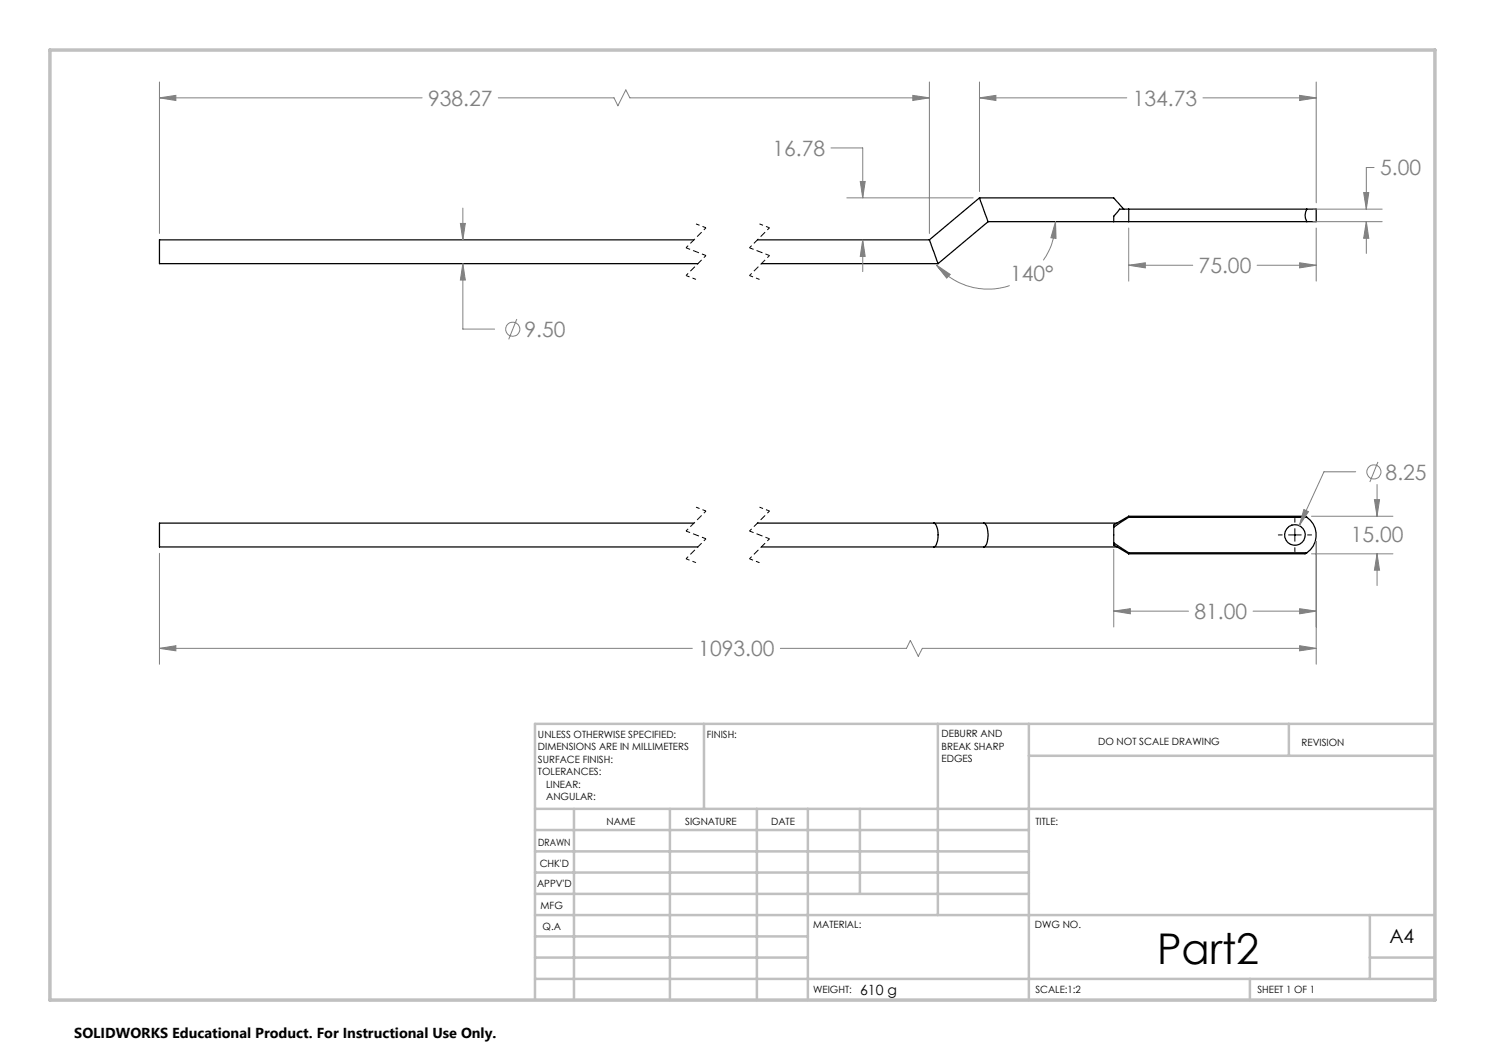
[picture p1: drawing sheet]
<svg xmlns="http://www.w3.org/2000/svg" width="297mm" height="210mm" viewBox="0 0 297 210" stroke-linecap="round" stroke-linejoin="round" font-family="sans-serif">
<g fill="none" stroke="#000" stroke-width=".25">
<path d="M195.9 39.6l1.7 4.7M195.9 39.6h26.8l2.1 2.2M195.9 39.6l-10 8.4M138.8 48h-106.9v4.7h107.7M151.5 48h34.4M152.3 52.7h35.3M185.9 48l1.7 4.7M197.6 44.3l-10 8.4M197.6 44.3h25.1M222.7 44.3h3M225.7 41.8v2.5M225.7 44.3h35.7"/>
<path d="M261.4 41.8h-37.5l-1.2 1.4v1.1M261.4 41.8h1.8v2.5h-1.8M261.4 41.8a2.4 2.4 0 0 0 0 2.5M138.8 104.6h-106.9v4.8h107.7M151.5 104.6h71.9M152.3 109.4h71.1M186.8 104.6a2.3 2.3 0 0 1 .8 2.4 2.61 2.61 0 0 1-.8 2.4M196.7 104.6a1.94 1.94 0 0 1 .9 2 3.6 3.6 0 0 1-.7 2.8h-.2M222.7 108.6l3 2M222.7 108.6v.4l3 1.8M222.7 105.4v3.2M225.7 103.5l-3 1.9"/>
<path d="M225.7 110.6v.2M225.7 103.2v.3M225.7 103.2l-2.8 1.7-.2 .1v.4M225.7 103.2h35.3l.4 .3M225.7 103.5h35.7M225.7 110.6h35.7M261.4 103.5a4.3 4.3 0 0 1 0 7.1M261.4 110.6l-.4 .2h-35.3"/>
<circle cx="259" cy="107" r="2.07"/>
</g>
<g fill="none" stroke="#808080" stroke-width=".2">
<path d="M31.9 19.6l3.3-.5v1zM31.9 16.4v30.3M31.9 19.6h52.5M99.7 19.6h23.1l.8 1.6 1.6-3.2 .8 1.6h59.9M182.6 19.1l3.3 .5-3.3 .5zM185.9 16.4v30.3M195.9 19.6l3.3-.5v1zM195.9 19.6h29.5M195.9 16.4v21.9M240.6 19.6h22.6M259.9 19.1l3.3 .5-3.3 .5zM263.2 16.4v24.2"/>
<path d="M166.2 29.6h6.3v10M169.4 39.6h25.2M172 36.3h1l-.5 3.3zM272.7 38.5h1.1l-.5 3.3zM274.8 33.5h-1.5v8.3M92.1 44.7h1l-.5 3.3zM92.6 52.7l.5 3.3h-1zM92.6 52.7v13.1h6.3M92.6 41.6v6.4M172.5 48l.5 3.3h-1zM172.5 48v6.3M187.3 53l2.7 1.9-.7 .7z"/>
<path d="M187.3 53a13.5 13.5 0 0 0 14.6 4.1M211.1 44.3l.1 3.4-1-.2zM211.1 44.3a14 14 0 0 1-2.4 7.8M225.7 53l3.4-.4v1zM225.7 45.6v10.6M225.7 53h12.8M251.4 53h11.8M259.9 52.6l3.3 .4-3.3 .6zM262.6 41.8h13.8M262.6 44.3h13.8M263.2 45.6v10.6M273.3 44.3l.5 3.4h-1.1z"/>
<path d="M273.3 44.3v6.4M103.4 63.8l-1.7 4.1M271.1 94.4h-6.3l-4.9 10.7M274.9 99.9h1l-.5 3.3zM275.4 96.9v6.3M275.6 92.4l-1.6 4M31.9 110.7v22.1M222.7 109.8v15.6M260.8 101.9l.9 .4-1.8 2.8zM262.3 110.8h16.3M262.3 103.2h16.3M263.2 108.3v24.5"/>
<path d="M275.4 110.8l.5 3.2h-1zM275.4 110.8v6.3M31.9 129.7l3.3-.6v1.1zM31.9 129.7h106.6M156.1 129.7h25.2l.8-1.6 1.6 3.2 .8-1.6h78.7M222.7 122.2l3.4-.5v1.1zM222.7 122.2h15M250.6 122.2h12.6M259.9 129.1l3.3 .6-3.3 .5zM259.9 121.7l3.3 .5-3.3 .6z"/>
<circle cx="102.5" cy="65.8" r="1.42"/>
<circle cx="274.8" cy="94.4" r="1.42"/>
</g>
<path d="M137.2 55.1l2 .8M139.2 44.8l2 .8M149.9 55.1l2 .8M151.9 44.8l2 .8M137.2 111.8l2 .7M139.2 101.4l2 .8M149.9 111.8l2 .7M151.9 101.4l2 .8" fill="none" stroke="#000" stroke-width=".2" stroke-dasharray="1.3 .6" stroke-dashoffset=".5" stroke-linecap="butt"/>
<path d="M141.2 45.6l-4 4M141.2 51.1l-4 4M153.9 45.6l-4 4M153.9 51.1l-4 4M141.2 102.2l-4 4M141.2 107.8l-4 4M153.9 102.2l-4 4M153.9 107.8l-4 4" fill="none" stroke="#000" stroke-width=".2" stroke-dasharray="1.3 .6" stroke-dashoffset=".7" stroke-linecap="butt"/>
<path d="M137.2 49.6l4 1.5M149.9 49.6l4 1.5M137.2 106.2l4 1.6M149.9 106.2l4 1.6" fill="none" stroke="#000" stroke-width=".2" stroke-dasharray="1.3 .6" stroke-dashoffset=".4" stroke-linecap="butt"/>
<path d="M255.7 107h.7M257.7 107h2.5M259 103.7v.7M259 105.7v2.6M259 109.5v.8M261.5 107h.8" fill="none" stroke="#000" stroke-width=".2"/>
<g fill="none" stroke="#c0c0c0" stroke-width=".5">
<path d="M140.8 144.8v17M187.6 144.8v38.2M205.8 144.8v55.2M205.8 151.2h81.2M257.8 144.8v6.4M287 144.8h-180v55.2M107 161.8h180M107 178.8h98.8M107 174.5h98.8M107 170.3h98.8M107 166h98.8M114.8 161.8v38.2"/>
<path d="M134 161.8v38.2M151.4 161.8v38.2M161.6 161.8v38.2M172 161.8v17M107 195.8h180M107 191.5h54.6M107 187.3h54.6M107 183h180M250 195.8v4.2M274 191.5h13M274 183v12.8"/>
</g>
<path d="M10 10h277v190h-277z" fill="none" stroke="#c0c0c0" stroke-width=".7"/>
<path d="M31.9 19.6l3.3-.5v1zM182.6 19.1l3.3 .5-3.3 .5zM259.9 19.1l3.3 .5-3.3 .5zM195.9 19.6l3.3-.5v1zM272.7 38.5h1.1l-.5 3.3zM273.3 44.3l.5 3.4h-1.1zM225.7 53l3.4-.4v1zM259.9 52.6l3.3 .4-3.3 .6zM187.3 53l2.7 1.9-.7 .7zM211.1 44.3l.1 3.4-1-.2zM172.5 48l.5 3.3h-1zM172 36.3h1l-.5 3.3zM92.1 44.7h1l-.5 3.3zM92.6 52.7l.5 3.3h-1zM31.9 129.7l3.3-.6v1.1zM259.9 129.1l3.3 .6-3.3 .5zM222.7 122.2l3.4-.5v1.1zM259.9 121.7l3.3 .5-3.3 .6zM260.8 101.9l-.9 3.2 1.8-2.8zM275.4 110.8l.5 3.2h-1zM274.9 99.9h1l-.5 3.3z" fill="#808080"/>
<text font-size="8.5" x="231.4" y="192.7">Part2</text>
<g font-size="4.2" fill="#808080">
<text x="85.6" y="21.2">938.27</text>
<text x="226.6" y="21.2">134.73</text>
<text x="154.5" y="31.2">16.78</text>
<text x="276" y="35.1">5.00</text>
<text x="202" y="56.2">140°</text>
<text x="239.7" y="54.6">75.00</text>
<text x="104.9" y="67.4">9.50</text>
<text x="277.1" y="95.9">8.25</text>
<text x="270.1" y="108.5">15.00</text>
<text x="238.9" y="123.8">81.00</text>
<text x="139.7" y="131.2">1093.00</text>
</g>
<text font-size="3.9" x="277.9" y="188.5">A4</text>
<text font-size="2.9" x="14.9" y="207.6">SOLIDWORKS Educational Product. For Instructional Use Only.</text>
<text font-size="2.8" x="172" y="199">610 g</text>
<g font-size="2">
<text x="107.6" y="147.6">UNLESS OTHERWISE SPECIFIED:</text>
<text x="141.4" y="147.6">FINISH:</text>
<text x="188.3" y="147.5">DEBURR AND</text>
<text x="188.3" y="150">BREAK SHARP</text>
<text x="219.6" y="149">DO NOT SCALE DRAWING</text>
<text x="260.3" y="149.2">REVISION</text>
<text x="107.6" y="150.1">DIMENSIONS ARE IN MILLIMETERS</text>
<text x="107.6" y="152.6">SURFACE FINISH:</text>
<text x="107.6" y="155.1">TOLERANCES:</text>
<text x="188.3" y="152.5">EDGES</text>
<text x="109.2" y="157.6">LINEAR:</text>
<text x="109.2" y="160.1">ANGULAR:</text>
<text x="121.3" y="165">NAME</text>
<text x="137" y="164.9">SIGNATURE</text>
<text x="154.2" y="164.9">DATE</text>
<text x="207.1" y="164.9">TITLE:</text>
<text x="107.6" y="169.1">DRAWN</text>
<text x="107.9" y="173.3">CHK'D</text>
<text x="107.4" y="177.4">APPV'D</text>
<text x="108.1" y="181.8">MFG</text>
<text x="108.5" y="186">Q.A</text>
<text x="162.6" y="185.5">MATERIAL:</text>
<text x="207" y="185.5">DWG NO.</text>
<text x="162.6" y="198.5">WEIGHT:</text>
<text x="207.1" y="198.6">SCALE:1:2</text>
<text x="251.5" y="198.6">SHEET 1 OF 1</text>
</g>
</svg>
